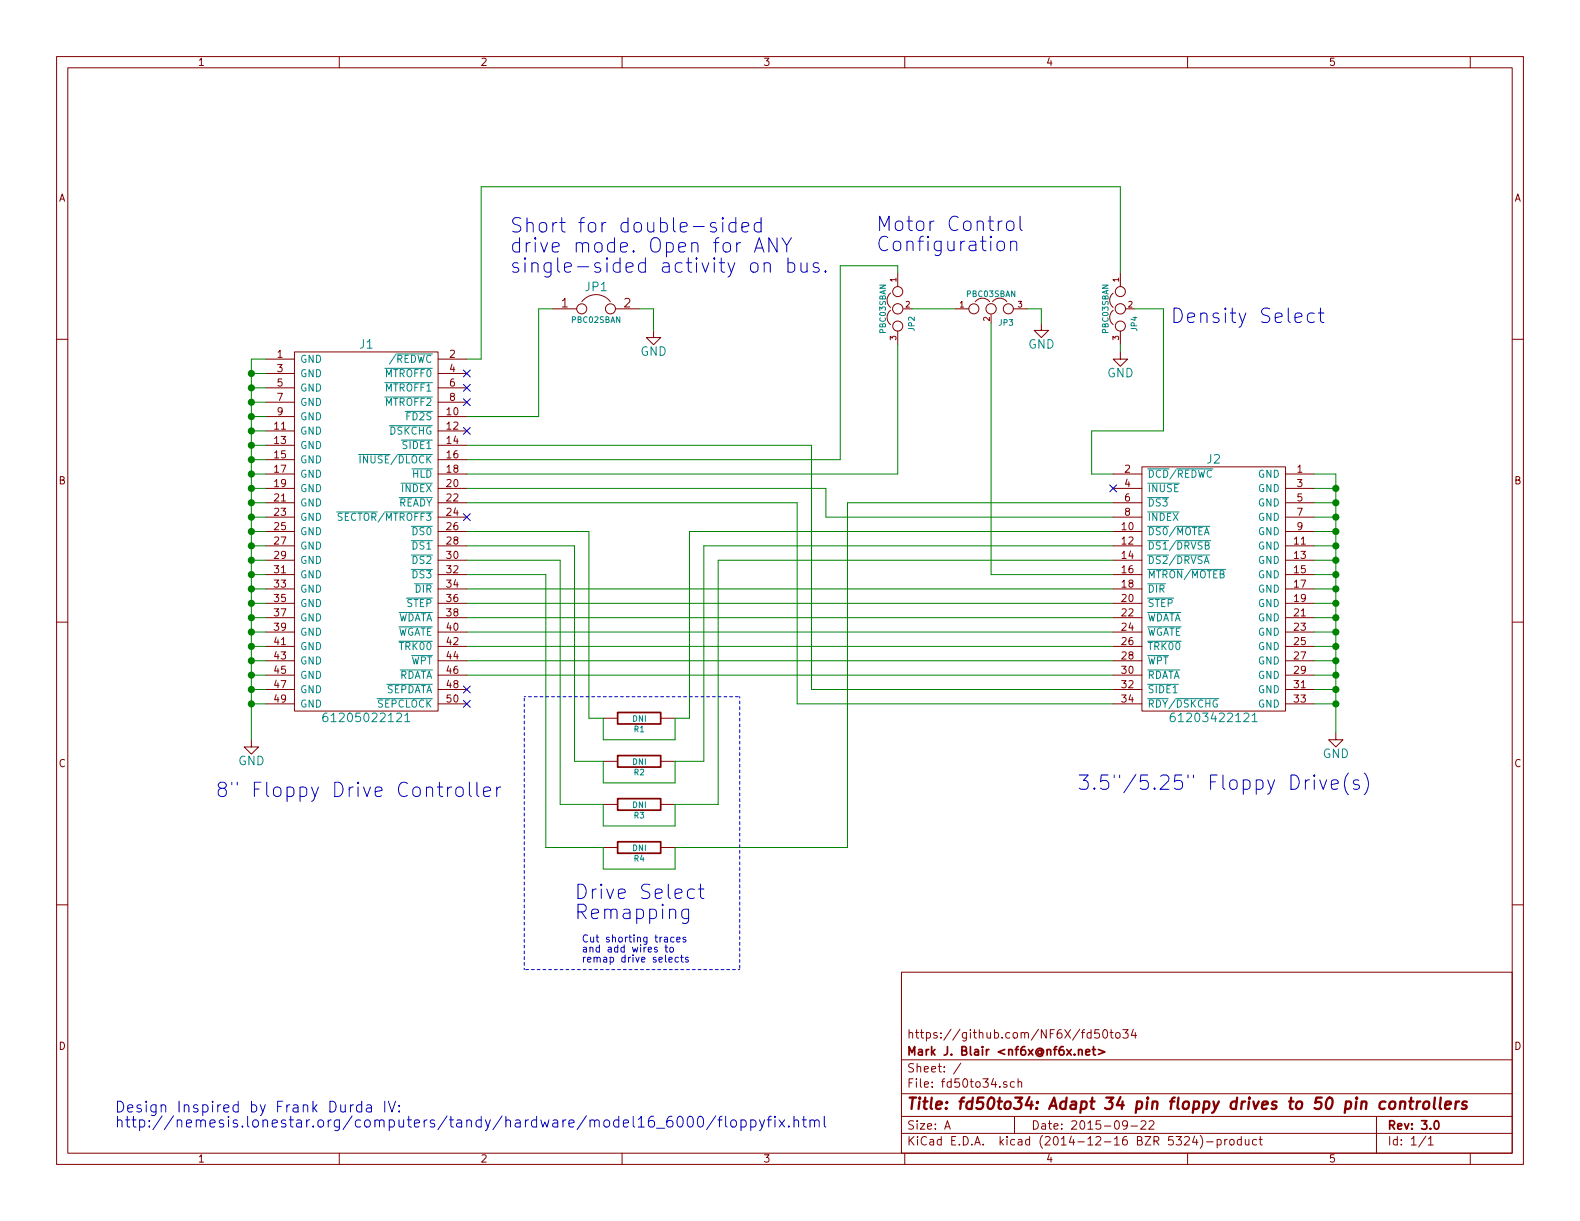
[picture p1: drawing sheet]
EESchema Schematic File Version 2
LIBS:Switches
LIBS:Connectors
LIBS:power
LIBS:conn
LIBS:device
LIBS:fd50to34-cache
EELAYER 25 0
EELAYER END
$Descr A 11000 8500
encoding utf-8
Sheet 1 1
Title "fd50to34: Adapt 34 pin floppy drives to 50 pin controllers"
Date "2015-09-22"
Rev "3.0"
Comp "Mark J. Blair <nf6x@nf6x.net>"
Comment1 "https://github.com/NF6X/fd50to34"
Comment2 ""
Comment3 ""
Comment4 ""
$EndDescr
$Comp
L FD50 J1
U 1 1
P 2550 3700
F 0 "J1" H 2550 5000 60  0000 C CNN
F 1 "61205022121" H 2550 2400 60  0000 C CNN
F 2 "NF6X_Connectors:Wurth_61205022121" H 2550 2200 60  0001 C CNN
F 3 "" H 2300 4150 60  0000 C CNN
F 4 "61205022121" H 2550 2300 60  0001 C CNN "PartNum"
	1    2550 3700
	1    0    0    -1  
$EndComp
$Comp
L FD34 J2
U 1 1
P 8450 4100
F 0 "J2" H 8450 5000 60  0000 C CNN
F 1 "61203422121" H 8450 3200 60  0000 C CNN
F 2 "NF6X_Connectors:Wurth_61203422121" H 8450 3000 60  0001 C CNN
F 3 "" H 8200 4150 60  0000 C CNN
F 4 "61203422121" H 8450 3100 60  0001 C CNN "PartNum"
	1    8450 4100
	-1   0    0    -1  
$EndComp
$Comp
L GND #PWR01
U 1 1
P 1750 5150
F 0 "#PWR01" H 1750 4900 60  0001 C CNN
F 1 "GND" H 1750 5000 60  0000 C CNN
F 2 "" H 1750 5150 60  0000 C CNN
F 3 "" H 1750 5150 60  0000 C CNN
	1    1750 5150
	1    0    0    -1  
$EndComp
$Comp
L GND #PWR02
U 1 1
P 9300 5100
F 0 "#PWR02" H 9300 4850 60  0001 C CNN
F 1 "GND" H 9300 4950 60  0000 C CNN
F 2 "" H 9300 5100 60  0000 C CNN
F 3 "" H 9300 5100 60  0000 C CNN
	1    9300 5100
	1    0    0    -1  
$EndComp
NoConn ~ 3250 4900
NoConn ~ 3250 4800
NoConn ~ 3250 2600
NoConn ~ 3250 2700
NoConn ~ 3250 2800
NoConn ~ 3250 3600
NoConn ~ 7750 3400
NoConn ~ 3250 3000
$Comp
L JUMPER JP1
U 1 1
P 4150 2150
F 0 "JP1" H 4150 2300 60  0000 C CNN
F 1 "PBC02SBAN" H 4150 2070 40  0000 C CNN
F 2 "Pin_Headers:Pin_Header_Angled_1x02" H 4150 2150 60  0001 C CNN
F 3 "" H 4150 2150 60  0000 C CNN
	1    4150 2150
	1    0    0    -1  
$EndComp
$Comp
L GND #PWR03
U 1 1
P 4550 2300
F 0 "#PWR03" H 4550 2050 60  0001 C CNN
F 1 "GND" H 4550 2150 60  0000 C CNN
F 2 "" H 4550 2300 60  0000 C CNN
F 3 "" H 4550 2300 60  0000 C CNN
	1    4550 2300
	1    0    0    -1  
$EndComp
$Comp
L JUMPER3 JP3
U 1 1
P 6900 2150
F 0 "JP3" H 6950 2050 40  0000 L CNN
F 1 "PBC03SBAN" H 6900 2250 40  0000 C CNN
F 2 "Pin_Headers:Pin_Header_Angled_1x03" H 6900 2150 60  0001 C CNN
F 3 "" H 6900 2150 60  0000 C CNN
	1    6900 2150
	1    0    0    -1  
$EndComp
$Comp
L GND #PWR04
U 1 1
P 7250 2250
F 0 "#PWR04" H 7250 2000 60  0001 C CNN
F 1 "GND" H 7250 2100 60  0000 C CNN
F 2 "" H 7250 2250 60  0000 C CNN
F 3 "" H 7250 2250 60  0000 C CNN
	1    7250 2250
	1    0    0    -1  
$EndComp
$Comp
L JUMPER3 JP2
U 1 1
P 6250 2150
F 0 "JP2" H 6300 2050 40  0000 L CNN
F 1 "PBC03SBAN" H 6250 2250 40  0000 C CNN
F 2 "Pin_Headers:Pin_Header_Angled_1x03" H 6250 2150 60  0001 C CNN
F 3 "" H 6250 2150 60  0000 C CNN
	1    6250 2150
	0    -1   1    0   
$EndComp
Text Notes 1500 5550 0    100  ~ 0
8" Floppy Drive Controller
Text Notes 7500 5500 0    100  ~ 0
3.5"/5.25" Floppy Drive(s)
Text Notes 3550 1900 0    100  ~ 0
Short for double-sided\ndrive mode. Open for ANY\nsingle-sided activity on bus.
Text Notes 6100 1750 0    100  ~ 0
Motor Control\nConfiguration
$Comp
L R R1
U 1 1
P 4450 5000
F 0 "R1" V 4530 5000 40  0000 C CNN
F 1 "DNI" V 4457 5001 40  0000 C CNN
F 2 "Resistors_ThroughHole:Resistor_Horizontal_RM10mm" V 4380 5000 30  0001 C CNN
F 3 "" H 4450 5000 30  0000 C CNN
	1    4450 5000
	0    1    1    0   
$EndComp
$Comp
L R R2
U 1 1
P 4450 5300
F 0 "R2" V 4530 5300 40  0000 C CNN
F 1 "DNI" V 4457 5301 40  0000 C CNN
F 2 "Resistors_ThroughHole:Resistor_Horizontal_RM10mm" V 4380 5300 30  0001 C CNN
F 3 "" H 4450 5300 30  0000 C CNN
	1    4450 5300
	0    1    1    0   
$EndComp
$Comp
L R R3
U 1 1
P 4450 5600
F 0 "R3" V 4530 5600 40  0000 C CNN
F 1 "DNI" V 4457 5601 40  0000 C CNN
F 2 "Resistors_ThroughHole:Resistor_Horizontal_RM10mm" V 4380 5600 30  0001 C CNN
F 3 "" H 4450 5600 30  0000 C CNN
	1    4450 5600
	0    1    1    0   
$EndComp
$Comp
L R R4
U 1 1
P 4450 5900
F 0 "R4" V 4530 5900 40  0000 C CNN
F 1 "DNI" V 4457 5901 40  0000 C CNN
F 2 "Resistors_ThroughHole:Resistor_Horizontal_RM10mm" V 4380 5900 30  0001 C CNN
F 3 "" H 4450 5900 30  0000 C CNN
	1    4450 5900
	0    1    1    0   
$EndComp
Text Notes 4000 6400 0    100  ~ 0
Drive Select\nRemapping
Text Notes 800  7850 0    75   ~ 0
Design Inspired by Frank Durda IV:\nhttp://nemesis.lonestar.org/computers/tandy/hardware/model16_6000/floppyfix.html
Wire Wire Line
	1750 5150 1750 2500
Wire Wire Line
	1750 2500 1850 2500
Wire Wire Line
	1850 2600 1750 2600
Connection ~ 1750 2600
Wire Wire Line
	1850 2700 1750 2700
Connection ~ 1750 2700
Wire Wire Line
	1850 2800 1750 2800
Connection ~ 1750 2800
Wire Wire Line
	1850 2900 1750 2900
Connection ~ 1750 2900
Wire Wire Line
	1850 3000 1750 3000
Connection ~ 1750 3000
Wire Wire Line
	1850 3100 1750 3100
Connection ~ 1750 3100
Wire Wire Line
	1850 3200 1750 3200
Connection ~ 1750 3200
Wire Wire Line
	1850 3300 1750 3300
Connection ~ 1750 3300
Wire Wire Line
	1850 3400 1750 3400
Connection ~ 1750 3400
Wire Wire Line
	1850 3500 1750 3500
Connection ~ 1750 3500
Wire Wire Line
	1850 3600 1750 3600
Connection ~ 1750 3600
Wire Wire Line
	1850 3700 1750 3700
Connection ~ 1750 3700
Wire Wire Line
	1850 3800 1750 3800
Connection ~ 1750 3800
Wire Wire Line
	1850 3900 1750 3900
Connection ~ 1750 3900
Wire Wire Line
	1850 4000 1750 4000
Connection ~ 1750 4000
Wire Wire Line
	1850 4100 1750 4100
Connection ~ 1750 4100
Wire Wire Line
	1850 4200 1750 4200
Connection ~ 1750 4200
Wire Wire Line
	1850 4300 1750 4300
Connection ~ 1750 4300
Wire Wire Line
	1850 4400 1750 4400
Connection ~ 1750 4400
Wire Wire Line
	1850 4500 1750 4500
Connection ~ 1750 4500
Wire Wire Line
	1850 4600 1750 4600
Connection ~ 1750 4600
Wire Wire Line
	1850 4700 1750 4700
Connection ~ 1750 4700
Wire Wire Line
	1850 4800 1750 4800
Connection ~ 1750 4800
Wire Wire Line
	1850 4900 1750 4900
Connection ~ 1750 4900
Wire Wire Line
	9300 5100 9300 3300
Wire Wire Line
	9300 3300 9150 3300
Wire Wire Line
	9150 3400 9300 3400
Connection ~ 9300 3400
Wire Wire Line
	9150 3500 9300 3500
Connection ~ 9300 3500
Wire Wire Line
	9150 3600 9300 3600
Connection ~ 9300 3600
Wire Wire Line
	9150 3700 9300 3700
Connection ~ 9300 3700
Wire Wire Line
	9150 3800 9300 3800
Connection ~ 9300 3800
Wire Wire Line
	9150 3900 9300 3900
Connection ~ 9300 3900
Wire Wire Line
	9150 4000 9300 4000
Connection ~ 9300 4000
Wire Wire Line
	9150 4100 9300 4100
Connection ~ 9300 4100
Wire Wire Line
	9150 4200 9300 4200
Connection ~ 9300 4200
Wire Wire Line
	9150 4300 9300 4300
Connection ~ 9300 4300
Wire Wire Line
	9150 4400 9300 4400
Connection ~ 9300 4400
Wire Wire Line
	9150 4500 9300 4500
Connection ~ 9300 4500
Wire Wire Line
	9150 4600 9300 4600
Connection ~ 9300 4600
Wire Wire Line
	9150 4700 9300 4700
Connection ~ 9300 4700
Wire Wire Line
	9150 4800 9300 4800
Connection ~ 9300 4800
Wire Wire Line
	9150 4900 9300 4900
Connection ~ 9300 4900
Wire Wire Line
	7750 4700 3250 4700
Wire Wire Line
	7750 4600 3250 4600
Wire Wire Line
	3250 4500 7750 4500
Wire Wire Line
	7750 4400 3250 4400
Wire Wire Line
	3250 4300 7750 4300
Wire Wire Line
	3250 4200 7750 4200
Wire Wire Line
	7750 4100 3250 4100
Wire Wire Line
	3250 3100 5650 3100
Wire Wire Line
	5650 3100 5650 4800
Wire Wire Line
	5650 4800 7750 4800
Wire Wire Line
	3250 3400 5750 3400
Wire Wire Line
	5750 3400 5750 3600
Wire Wire Line
	5750 3600 7750 3600
Wire Wire Line
	3250 3500 5550 3500
Wire Wire Line
	5550 3500 5550 4900
Wire Wire Line
	5550 4900 7750 4900
Wire Wire Line
	4450 2150 4550 2150
Wire Wire Line
	4550 2150 4550 2300
Wire Wire Line
	6900 2250 6900 4000
Wire Wire Line
	6900 4000 7750 4000
Wire Wire Line
	7150 2150 7250 2150
Wire Wire Line
	7250 2150 7250 2250
Wire Wire Line
	6650 2150 6350 2150
Wire Wire Line
	6250 2400 6250 3300
Wire Wire Line
	6250 3300 3250 3300
Wire Wire Line
	6250 1850 5850 1850
Wire Wire Line
	5850 1850 5850 3200
Wire Wire Line
	5850 3200 3250 3200
Wire Wire Line
	6250 1900 6250 1850
Wire Wire Line
	3250 3700 4100 3700
Wire Wire Line
	4100 3700 4100 5000
Wire Wire Line
	4100 5000 4200 5000
Wire Wire Line
	3250 3800 4000 3800
Wire Wire Line
	4000 3800 4000 5300
Wire Wire Line
	3250 3900 3900 3900
Wire Wire Line
	3900 3900 3900 5600
Wire Wire Line
	3250 4000 3800 4000
Wire Wire Line
	3800 4000 3800 5900
Wire Wire Line
	4700 5000 4800 5000
Wire Wire Line
	4800 5000 4800 3700
Wire Wire Line
	4800 3700 7750 3700
Wire Wire Line
	4900 3800 4900 5300
Wire Wire Line
	4900 3800 7750 3800
Wire Wire Line
	5000 3900 5000 5600
Wire Wire Line
	5000 3900 7750 3900
Wire Wire Line
	5900 3500 5900 5900
Wire Wire Line
	5900 3500 7750 3500
Wire Wire Line
	4200 5000 4200 5150
Wire Wire Line
	4200 5150 4700 5150
Wire Wire Line
	4700 5150 4700 5000
Wire Wire Line
	4000 5300 4200 5300
Wire Wire Line
	4900 5300 4700 5300
Wire Wire Line
	4200 5300 4200 5450
Wire Wire Line
	4200 5450 4700 5450
Wire Wire Line
	4700 5450 4700 5300
Wire Wire Line
	3900 5600 4200 5600
Wire Wire Line
	5000 5600 4700 5600
Wire Wire Line
	4200 5600 4200 5750
Wire Wire Line
	4200 5750 4700 5750
Wire Wire Line
	4700 5750 4700 5600
Wire Wire Line
	3800 5900 4200 5900
Wire Wire Line
	5900 5900 4700 5900
Wire Wire Line
	4200 5900 4200 6050
Wire Wire Line
	4200 6050 4700 6050
Wire Wire Line
	4700 6050 4700 5900
Text Notes 4050 6700 0    50   ~ 0
Cut shorting traces\nand add wires to\nremap drive selects
Wire Notes Line
	5150 4850 5150 6750
Wire Notes Line
	5150 6750 3650 6750
Wire Notes Line
	3650 6750 3650 4850
Wire Notes Line
	3650 4850 5150 4850
$Comp
L JUMPER3 JP4
U 1 1
P 7800 2150
F 0 "JP4" H 7850 2050 40  0000 L CNN
F 1 "PBC03SBAN" H 7800 2250 40  0000 C CNN
F 2 "Pin_Headers:Pin_Header_Angled_1x03" H 7800 2150 60  0001 C CNN
F 3 "" H 7800 2150 60  0000 C CNN
	1    7800 2150
	0    -1   1    0   
$EndComp
$Comp
L GND #PWR05
U 1 1
P 7800 2450
F 0 "#PWR05" H 7800 2200 60  0001 C CNN
F 1 "GND" H 7800 2300 60  0000 C CNN
F 2 "" H 7800 2450 60  0000 C CNN
F 3 "" H 7800 2450 60  0000 C CNN
	1    7800 2450
	1    0    0    -1  
$EndComp
Wire Wire Line
	7750 3300 7600 3300
Wire Wire Line
	7600 3300 7600 3000
Wire Wire Line
	7600 3000 8100 3000
Wire Wire Line
	8100 3000 8100 2150
Wire Wire Line
	8100 2150 7900 2150
Wire Wire Line
	7800 2400 7800 2450
Wire Wire Line
	3250 2900 3750 2900
Wire Wire Line
	3750 2900 3750 2150
Wire Wire Line
	3750 2150 3850 2150
Wire Wire Line
	3250 2500 3350 2500
Wire Wire Line
	3350 2500 3350 1300
Wire Wire Line
	3350 1300 7800 1300
Wire Wire Line
	7800 1300 7800 1900
Text Notes 8150 2250 0    100  ~ 0
Density Select
$EndSCHEMATC
